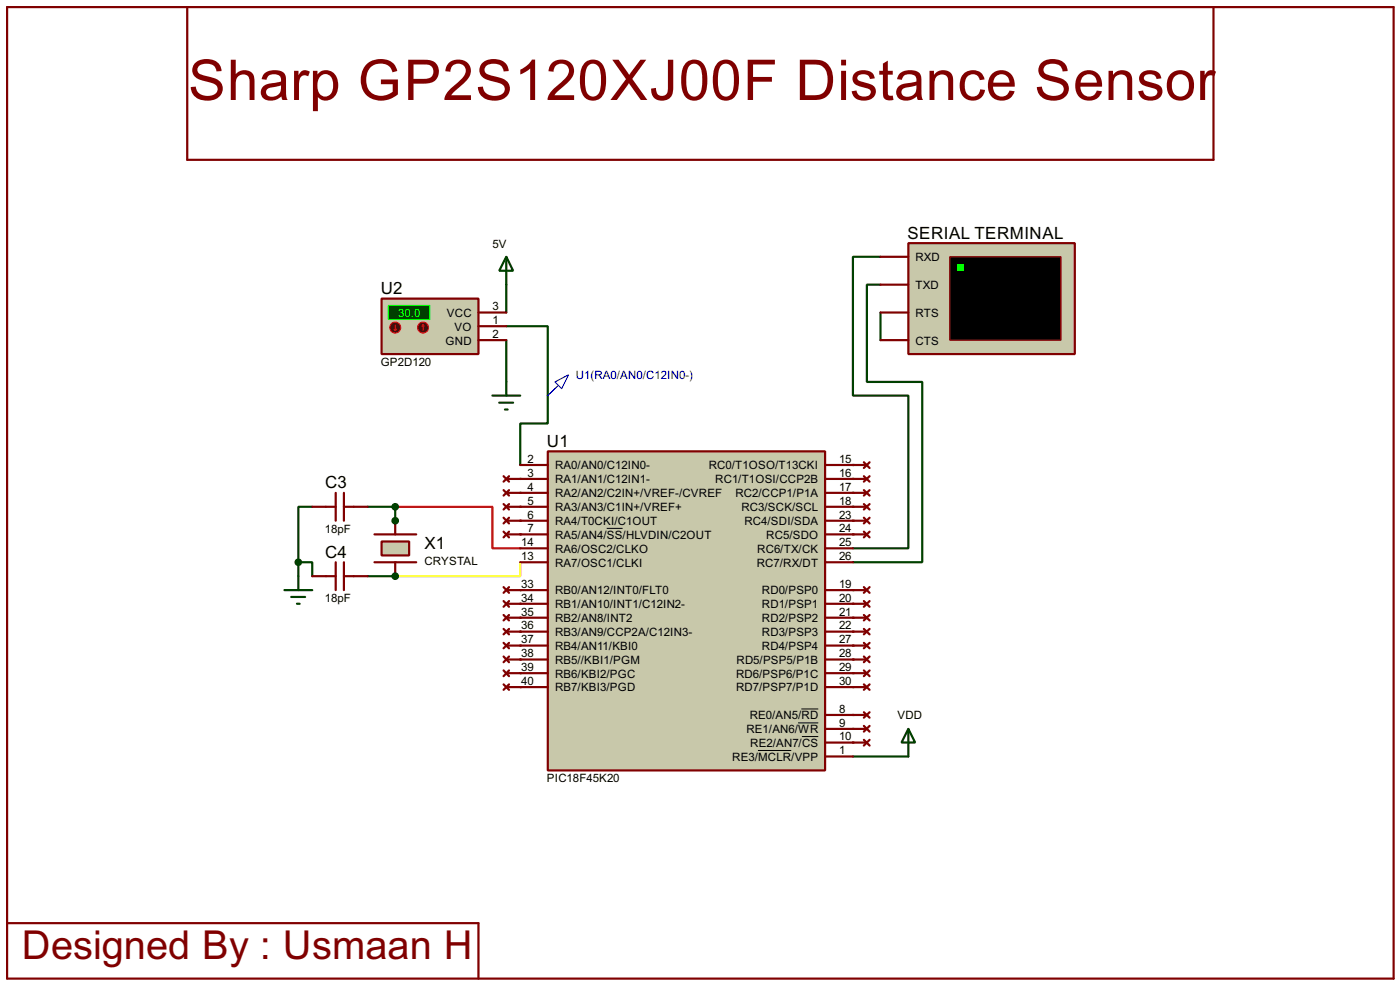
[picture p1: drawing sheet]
<svg xmlns="http://www.w3.org/2000/svg" width="256mm" height="180mm" viewBox="0 0 256 180" stroke-linecap="round" stroke-linejoin="round" font-family="sans-serif">
<circle cx="72.4" cy="105.5" r=".2" fill="#004000"/>
<path d="M67.4 105.5h5" fill="none" stroke="#004000" stroke-width=".4"/>
<circle cx="72.4" cy="95.3" r=".2" fill="#004000"/>
<path d="M92.8 59.7h7.6v12.7M161.3 57.2v5.1M92.8 62.3v7.6M57.2 92.8h-2.5v10.1M67.4 92.8h5v2.5M54.7 102.9h2.5v2.6M54.7 102.9v2.6" fill="none" stroke="#004000" stroke-width=".4"/>
<g fill="#004000">
<circle cx="95.3" cy="95.3" r=".2"/>
<circle cx="95.3" cy="97.8" r=".2"/>
</g>
<path d="M72.4 92.8h17.8v7.6h5.1" fill="none" stroke="#f00" stroke-width=".4"/>
<path d="M95.3 102.9v2.6h-22.9" fill="none" stroke="#ff0" stroke-width=".4"/>
<g fill="#004000">
<circle cx="95.3" cy="108" r=".2"/>
<circle cx="95.3" cy="110.5" r=".2"/>
<circle cx="95.3" cy="113.1" r=".2"/>
<circle cx="95.3" cy="115.6" r=".2"/>
<circle cx="95.3" cy="118.2" r=".2"/>
<circle cx="95.3" cy="120.7" r=".2"/>
<circle cx="95.3" cy="123.2" r=".2"/>
<circle cx="95.3" cy="125.8" r=".2"/>
<circle cx="156.3" cy="85.1" r=".2"/>
<circle cx="156.3" cy="92.8" r=".2"/>
<circle cx="156.3" cy="95.3" r=".2"/>
<circle cx="156.3" cy="97.8" r=".2"/>
</g>
<path d="M161.3 47h-5v25.4h10.1v28h-10.1M161.3 52.1h-2.5v17.8h10.2v33h-12.7" fill="none" stroke="#004000" stroke-width=".4"/>
<g fill="#004000">
<circle cx="156.3" cy="108" r=".2"/>
<circle cx="156.3" cy="110.5" r=".2"/>
<circle cx="156.3" cy="113.1" r=".2"/>
<circle cx="156.3" cy="115.6" r=".2"/>
<circle cx="156.3" cy="118.2" r=".2"/>
<circle cx="156.3" cy="120.7" r=".2"/>
<circle cx="156.3" cy="123.2" r=".2"/>
<circle cx="156.3" cy="125.8" r=".2"/>
<circle cx="156.3" cy="130.9" r=".2"/>
<circle cx="156.3" cy="133.4" r=".2"/>
<circle cx="156.3" cy="135.9" r=".2"/>
</g>
<path d="M156.3 138.5h10.1" fill="none" stroke="#004000" stroke-width=".4"/>
<g fill="#004000">
<circle cx="156.3" cy="87.7" r=".2"/>
<circle cx="156.3" cy="90.2" r=".2"/>
</g>
<path d="M100.4 72.4v5.1h-5.1v7.6" fill="none" stroke="#004000" stroke-width=".4"/>
<g fill="#004000">
<circle cx="95.3" cy="87.7" r=".2"/>
<circle cx="95.3" cy="90.2" r=".2"/>
<circle cx="95.3" cy="92.8" r=".2"/>
</g>
<path d="M92.8 52.1v5.1M166.4 133.4l1.3 2.5h-2.5zM166.4 133.4v5.1" fill="none" stroke="#004000" stroke-width=".4"/>
<g fill="none" stroke="#800000" stroke-width=".4">
<path d="M1.3 1.3h254v177.8h-254zM34.3 1.3v28h188v-28M68.6 97.8h7.7M92.3 94.8l1 1M92.8 95.3h2.5M93.3 94.8l-1 1M156.3 95.3h2.5M156.3 85.1h2.5M156.3 87.7h2.5M156.3 90.2h2.5M156.3 92.8h2.5M156.3 97.8h2.5"/>
<path d="M158.3 84.6l1 1.1M158.3 87.2l1 1M158.3 89.7l1 1M158.3 92.3l1 1M158.3 94.8l1 1M158.3 97.3l1 1.1M159.3 84.6l-1 1.1M159.3 87.2l-1 1M159.3 89.7l-1 1M159.3 92.3l-1 1M159.3 94.8l-1 1M159.3 97.3l-1 1.1"/>
<path d="M68.6 102.9h7.7M92.3 117.7l1 1M92.8 118.2h2.5M93.3 117.7l-1 1M156.3 118.2h2.5M156.3 115.6h2.5M156.3 113.1h2.5M158.3 115.1l1 1M158.3 117.7l1 1M158.3 112.6l1 1M159.3 115.1l-1 1M159.3 117.7l-1 1"/>
<path d="M159.3 112.6l-1 1M92.3 120.2l1 1M92.3 122.7l1 1.1M92.3 125.3l1 1M92.8 120.7h2.5M92.8 123.2h2.5M92.8 125.8h2.5M93.3 120.2l-1 1M93.3 122.7l-1 1.1M93.3 125.3l-1 1M156.3 120.7h2.5M156.3 123.2h2.5"/>
<path d="M156.3 125.8h2.5M156.3 130.9h2.5M156.3 133.4h2.5M156.3 135.9h2.5M158.3 125.3l1 1M158.3 122.7l1 1.1M158.3 130.4l1 1M158.3 132.9l1 1M158.3 135.4l1 1.1M158.3 120.2l1 1M159.3 125.3l-1 1M159.3 122.7l-1 1.1"/>
<path d="M159.3 130.4l-1 1M159.3 132.9l-1 1M159.3 135.4l-1 1.1M159.3 120.2l-1 1M1.3 169h86.4v10.1"/>
</g>
<path d="M69.9 99.1h5.1v2.6h-5.1z" fill="#c8c8aa" stroke="#800000" stroke-width=".4"/>
<g fill="none" stroke="#800000" stroke-width=".4">
<path d="M57.2 92.8h4.3M61.5 90.2v5.1M63 90.2v5.1M63 92.8h4.4M72.4 95.3v2.5M57.2 105.5h4.3M61.5 102.9v5.1M63 102.9v5.1M63 105.5h4.4M72.4 102.9v2.6M156.3 110.5h2.5M158.3 110l1 1.1"/>
<path d="M159.3 110l-1 1.1"/>
</g>
<g fill="#004000" stroke="#004000" stroke-width=".4">
<circle cx="72.4" cy="105.5" r=".5"/>
<circle cx="72.4" cy="95.3" r=".5"/>
<circle cx="54.6" cy="102.9" r=".5"/>
<circle cx="72.4" cy="92.8" r=".5"/>
</g>
<path d="M52.1 108h5.1M53.4 109.3h2.5M54.4 110.5h.5M54.7 105.5v2.5" fill="none" stroke="#004000" stroke-width=".4"/>
<path d="M166.4 44.5h30.5v20.3h-30.5z" fill="#c8c8aa" stroke="#800000" stroke-width=".4"/>
<path d="M174 47h20.4v15.3h-20.4z" fill="#000" stroke="#800000" stroke-width=".25"/>
<path d="M175.3 48.3h1.3v1.3h-1.3z" fill="#0f0"/>
<path d="M161.3 47h5.1M161.3 57.2h5.1M161.3 52.1h5.1M161.3 62.3h5.1" fill="none" stroke="#800000" stroke-width=".4"/>
<path d="M90.2 72.4h5.1M91.5 73.7h2.5M92.5 75h.5M92.8 69.9v2.5" fill="none" stroke="#004000" stroke-width=".4"/>
<path d="M101.7 69.9l2.5-1.3-1.3 2.6zM102.2 70.7l-1.8 1.7" fill="none" stroke="#0000c0" stroke-width=".2"/>
<path d="M69.9 54.7h17.8v10.1h-17.8z" fill="#c8c8aa" stroke="#800000" stroke-width=".4"/>
<path d="M71.2 55.9h7.6v2.6h-7.6z" fill="#004000" stroke="#0f0" stroke-width=".2"/>
<path d="M87.7 59.7h5.1M87.7 57.2h5.1M87.7 62.3h5.1" fill="none" stroke="#800000" stroke-width=".4"/>
<circle cx="77.5" cy="60" r="1" fill="#400000" stroke="#f00" stroke-width=".2"/>
<path d="M77.5 59.5l-.2 .2M77.5 59.5l.3 .2M77.5 59.5v1" fill="none" stroke="#f00" stroke-width=".2"/>
<circle cx="72.4" cy="60" r="1" fill="#400000" stroke="#f00" stroke-width=".2"/>
<path d="M72.4 59.5v1M72.2 60.3l.2 .2M72.7 60.3l-.3 .2" fill="none" stroke="#f00" stroke-width=".2"/>
<g fill="none" stroke="#800000" stroke-width=".4">
<path d="M92.3 89.7l1 1M92.3 87.2l1 1M92.3 92.3l1 1M92.3 97.3l1 1.1M92.8 90.2h2.5M92.8 87.7h2.5M92.8 92.8h2.5M92.8 97.8h2.5M93.3 89.7l-1 1M93.3 87.2l-1 1M93.3 92.3l-1 1M93.3 97.3l-1 1.1"/>
<path d="M92.3 107.5l1 1M92.3 110l1 1.1M92.3 112.6l1 1M92.3 115.1l1 1M92.8 108h2.5M92.8 110.5h2.5M92.8 113.1h2.5M92.8 115.6h2.5M93.3 107.5l-1 1M93.3 110l-1 1.1M93.3 112.6l-1 1M93.3 115.1l-1 1"/>
<path d="M156.3 108h2.5M158.3 107.5l1 1M159.3 107.5l-1 1"/>
</g>
<path d="M100.4 82.6h50.8v58.4h-50.8z" fill="#c8c8aa" stroke="#800000" stroke-width=".4"/>
<g fill="none" stroke="#800000" stroke-width=".4">
<path d="M95.3 95.3h5.1M95.3 97.8h5.1M95.3 85.1h5.1M95.3 92.8h5.1M95.3 87.7h5.1M95.3 90.2h5.1M151.2 95.3h5.1M151.2 97.8h5.1M151.2 85.1h5.1M151.2 92.8h5.1M151.2 87.7h5.1M151.2 90.2h5.1"/>
<path d="M95.3 100.4h5.1M95.3 102.9h5.1M95.3 108h5.1M95.3 110.5h5.1M95.3 113.1h5.1M95.3 115.6h5.1M95.3 118.2h5.1M151.2 100.4h5.1M151.2 102.9h5.1M151.2 108h5.1M151.2 110.5h5.1M151.2 113.1h5.1"/>
<path d="M151.2 115.6h5.1M151.2 118.2h5.1M95.3 120.7h5.1M95.3 123.2h5.1M95.3 125.8h5.1M151.2 120.7h5.1M151.2 123.2h5.1M151.2 125.8h5.1M151.2 130.9h5.1M151.2 133.4h5.1M151.2 135.9h5.1M151.2 138.5h5.1"/>
</g>
<path d="M111.2 96.7h2.9M138.9 137.4h6.1M146.2 132.3h3.7M146.8 129.8h3.1M146.9 134.8h3" fill="none" stroke="#000" stroke-width=".18"/>
<path d="M92.8 47l1.2 2.6h-2.5zM92.8 47v5.1" fill="none" stroke="#004000" stroke-width=".4"/>
<text font-size="11.5" fill="#800000" x="34.5" y="18.3">Sharp GP2S120XJ00F Distance Sensor</text>
<text font-size="8.2" fill="#800000" x="4" y="175.6">Designed By : Usmaan H</text>
<g font-size="3.5">
<text x="166.3" y="43.7">SERIAL TERMINAL</text>
<text x="69.8" y="53.9">U2</text>
<text x="100.2" y="81.8">U1</text>
<text x="59.6" y="89.4">C3</text>
<text x="77.8" y="100.5">X1</text>
<text x="59.6" y="102.1">C4</text>
</g>
<g font-size="2.4">
<text x="90.2" y="45.3">5V</text>
<text x="167.7" y="47.8">RXD</text>
<text x="167.7" y="52.9">TXD</text>
<text x="81.9" y="58">VCC</text>
<text x="90.2" y="59.3">1</text>
<text x="90.2" y="56.8">3</text>
<text x="167.7" y="58">RTS</text>
<text x="81.6" y="63.1">GND</text>
<text x="83.3" y="60.5">VO</text>
<text x="90.2" y="61.9">2</text>
<text x="167.7" y="63.1">CTS</text>
<text x="69.7" y="67">GP2D120</text>
<text x="96.7" y="84.7">2</text>
<text x="96.7" y="87.3">3</text>
<text x="96.7" y="89.8">4</text>
<text x="101.7" y="85.9">RA0/AN0/C12IN0-</text>
<text x="101.7" y="88.5">RA1/AN1/C12IN1-</text>
<text x="129.8" y="85.9">RC0/T1OSO/T13CKI</text>
<text x="131" y="88.5">RC1/T1OSI/CCP2B</text>
<text x="153.7" y="84.7">15</text>
<text x="153.7" y="87.3">16</text>
<text x="153.7" y="89.8">17</text>
<text x="96.7" y="94.9">6</text>
<text x="96.7" y="92.4">5</text>
<text x="101.7" y="91">RA2/AN2/C2IN+/VREF-/CVREF</text>
<text x="101.7" y="93.6">RA3/AN3/C1IN+/VREF+</text>
<text x="134.7" y="91">RC2/CCP1/P1A</text>
<text x="135.8" y="93.6">RC3/SCK/SCL</text>
<text x="153.7" y="92.4">18</text>
<text x="153.7" y="94.9">23</text>
<text x="59.5" y="97.5">18pF</text>
<text x="95.5" y="100">14</text>
<text x="96.7" y="97.4">7</text>
<text x="101.7" y="96.1">RA4/T0CKI/C1OUT</text>
<text x="101.7" y="98.6">RA5/AN4/SS/HLVDIN/C2OUT</text>
<text x="101.7" y="101.2">RA6/OSC2/CLKO</text>
<text x="136.4" y="96.1">RC4/SDI/SDA</text>
<text x="138.7" y="101.2">RC6/TX/CK</text>
<text x="140.4" y="98.6">RC5/SDO</text>
<text x="153.7" y="97.4">24</text>
<text x="153.7" y="100">25</text>
<text x="77.7" y="103.5">CRYSTAL</text>
<text x="95.5" y="102.5">13</text>
<text x="95.5" y="107.6">33</text>
<text x="101.7" y="103.7">RA7/OSC1/CLKI</text>
<text x="138.6" y="103.7">RC7/RX/DT</text>
<text x="153.7" y="102.5">26</text>
<text x="153.7" y="107.6">19</text>
<text x="59.5" y="110.2">18pF</text>
<text x="95.5" y="110.1">34</text>
<text x="95.5" y="112.7">35</text>
<text x="101.7" y="108.8">RB0/AN12/INT0/FLT0</text>
<text x="101.7" y="111.3">RB1/AN10/INT1/C12IN2-</text>
<text x="101.7" y="113.9">RB2/AN8/INT2</text>
<text x="139.6" y="108.8">RD0/PSP0</text>
<text x="139.6" y="111.3">RD1/PSP1</text>
<text x="139.6" y="113.9">RD2/PSP2</text>
<text x="153.7" y="110.1">20</text>
<text x="153.7" y="112.7">21</text>
<text x="95.5" y="115.2">36</text>
<text x="95.5" y="117.8">37</text>
<text x="101.7" y="116.4">RB3/AN9/CCP2A/C12IN3-</text>
<text x="101.7" y="119">RB4/AN11/KBI0</text>
<text x="139.6" y="116.4">RD3/PSP3</text>
<text x="139.6" y="119">RD4/PSP4</text>
<text x="153.7" y="115.2">22</text>
<text x="153.7" y="117.8">27</text>
<text x="95.5" y="120.3">38</text>
<text x="95.5" y="122.8">39</text>
<text x="95.5" y="125.4">40</text>
<text x="101.7" y="121.5">RB5//KBI1/PGM</text>
<text x="101.7" y="124">RB6/KBI2/PGC</text>
<text x="134.8" y="124">RD6/PSP6/P1C</text>
<text x="134.9" y="121.5">RD5/PSP5/P1B</text>
<text x="153.7" y="120.3">28</text>
<text x="153.7" y="122.8">29</text>
<text x="153.7" y="125.4">30</text>
<text x="101.7" y="126.6">RB7/KBI3/PGD</text>
<text x="134.8" y="126.6">RD7/PSP7/P1D</text>
<text x="137.3" y="131.7">RE0/AN5/RD</text>
<text x="153.7" y="130.5">8</text>
<text x="164.4" y="131.7">VDD</text>
<text x="136.7" y="134.2">RE1/AN6/WR</text>
<text x="137.4" y="136.7">RE2/AN7/CS</text>
<text x="153.7" y="133">9</text>
<text x="153.7" y="135.5">10</text>
<text x="100.2" y="143.2">PIC18F45K20</text>
<text x="134.1" y="139.3">RE3/MCLR/VPP</text>
<text x="153.7" y="138.1">1</text>
</g>
<text font-size="2.4" fill="#0f0" x="73" y="58">30.0</text>
<text font-size="2.4" fill="#0000c0" x="105.5" y="69.4">U1(RA0/AN0/C12IN0-)</text>
</svg>
